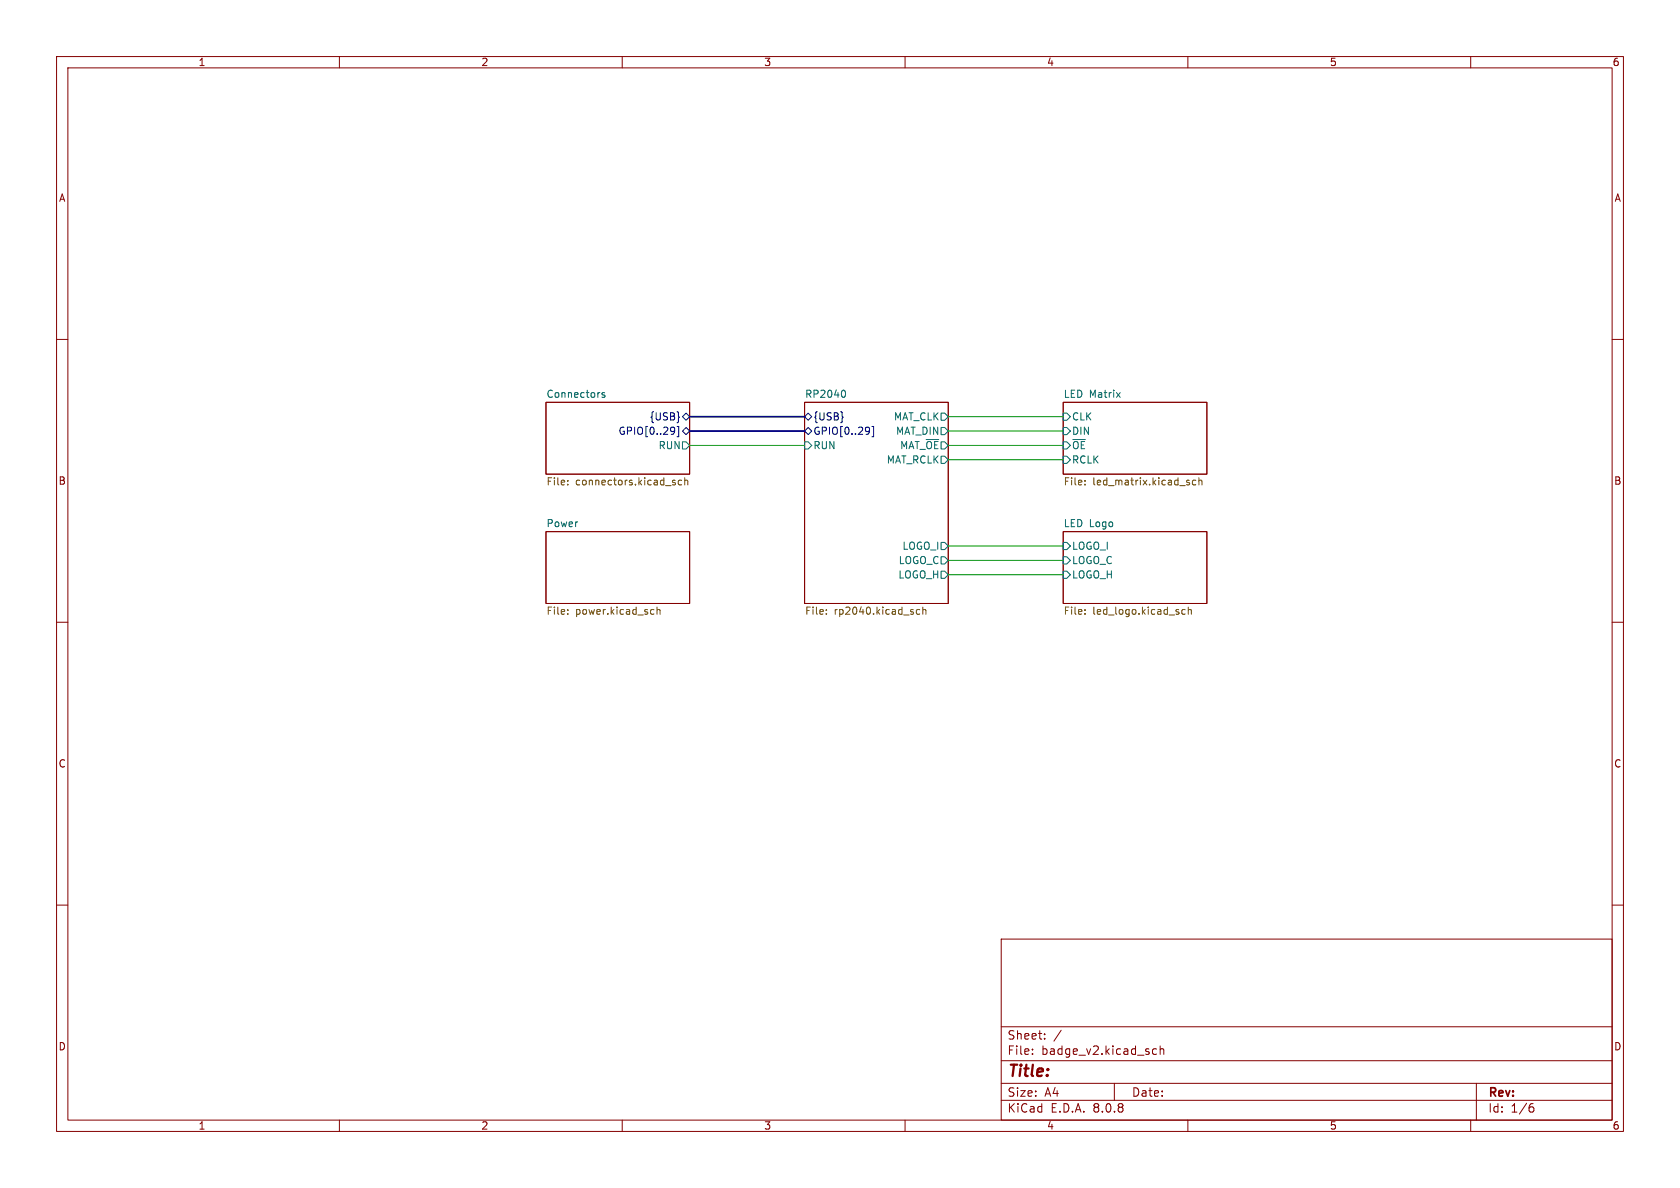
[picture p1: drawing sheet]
(kicad_sch
 (version 20231120)
 (generator "eeschema")
 (generator_version "8.0")
 (paper "A4")
 (lib_symbols)
 (wire
  (pts (xy 167.64 76.2) (xy 187.96 76.2))
  (stroke (width 0) (type default)))
 (wire
  (pts (xy 167.64 96.52) (xy 187.96 96.52))
  (stroke (width 0) (type default)))
 (wire
  (pts (xy 167.64 73.66) (xy 187.96 73.66))
  (stroke (width 0) (type default)))
 (wire
  (pts (xy 167.64 81.28) (xy 187.96 81.28))
  (stroke (width 0) (type default)))
 (bus
  (pts (xy 121.92 76.2) (xy 142.24 76.2))
  (stroke (width 0) (type default)))
 (wire
  (pts (xy 167.64 101.6) (xy 187.96 101.6))
  (stroke (width 0) (type default)))
 (wire
  (pts (xy 121.92 78.74) (xy 142.24 78.74))
  (stroke (width 0) (type default)))
 (wire
  (pts (xy 167.64 99.06) (xy 187.96 99.06))
  (stroke (width 0) (type default)))
 (bus
  (pts (xy 121.92 73.66) (xy 142.24 73.66))
  (stroke (width 0) (type default)))
 (wire
  (pts (xy 167.64 78.74) (xy 187.96 78.74))
  (stroke (width 0) (type default)))
 (sheet
  (at 96.52 93.98)
  (size 25.4 12.7)
  (fields_autoplaced yes)
  (stroke (width 0.1524) (type solid))
  (fill (color 0 0 0 0.0000))
  (property "Sheetname" "Power" (at 96.52 93.2684 0) (effects (font (size 1.27 1.27)) (justify left bottom)))
  (property "Sheetfile" "power.kicad_sch" (at 96.52 107.2646 0) (effects (font (size 1.27 1.27)) (justify left top))))
 (sheet
  (at 187.96 71.12)
  (size 25.4 12.7)
  (fields_autoplaced yes)
  (stroke (width 0.1524) (type solid))
  (fill (color 0 0 0 0.0000))
  (property "Sheetname" "LED Matrix" (at 187.96 70.4084 0) (effects (font (size 1.27 1.27)) (justify left bottom)))
  (property "Sheetfile" "led_matrix.kicad_sch" (at 187.96 84.4046 0) (effects (font (size 1.27 1.27)) (justify left top)))
  (pin "RCLK" input (at 187.96 81.28 180) (effects (font (size 1.27 1.27)) (justify left)))
  (pin "DIN" input (at 187.96 76.2 180) (effects (font (size 1.27 1.27)) (justify left)))
  (pin "CLK" input (at 187.96 73.66 180) (effects (font (size 1.27 1.27)) (justify left)))
  (pin "~{OE}" input (at 187.96 78.74 180) (effects (font (size 1.27 1.27)) (justify left))))
 (sheet
  (at 187.96 93.98)
  (size 25.4 12.7)
  (fields_autoplaced yes)
  (stroke (width 0.1524) (type solid))
  (fill (color 0 0 0 0.0000))
  (property "Sheetname" "LED Logo" (at 187.96 93.2684 0) (effects (font (size 1.27 1.27)) (justify left bottom)))
  (property "Sheetfile" "led_logo.kicad_sch" (at 187.96 107.2646 0) (effects (font (size 1.27 1.27)) (justify left top)))
  (pin "LOGO_I" input (at 187.96 96.52 180) (effects (font (size 1.27 1.27)) (justify left)))
  (pin "LOGO_H" input (at 187.96 101.6 180) (effects (font (size 1.27 1.27)) (justify left)))
  (pin "LOGO_C" input (at 187.96 99.06 180) (effects (font (size 1.27 1.27)) (justify left))))
 (sheet
  (at 96.52 71.12)
  (size 25.4 12.7)
  (fields_autoplaced yes)
  (stroke (width 0.1524) (type solid))
  (fill (color 0 0 0 0.0000))
  (property "Sheetname" "Connectors" (at 96.52 70.4084 0) (effects (font (size 1.27 1.27)) (justify left bottom)))
  (property "Sheetfile" "connectors.kicad_sch" (at 96.52 84.4046 0) (effects (font (size 1.27 1.27)) (justify left top)))
  (pin "{USB}" bidirectional (at 121.92 73.66 0) (effects (font (size 1.27 1.27)) (justify right)))
  (pin "RUN" output (at 121.92 78.74 0) (effects (font (size 1.27 1.27)) (justify right)))
  (pin "GPIO[0..29]" bidirectional (at 121.92 76.2 0) (effects (font (size 1.27 1.27)) (justify right))))
 (sheet
  (at 142.24 71.12)
  (size 25.4 35.56)
  (fields_autoplaced yes)
  (stroke (width 0.1524) (type solid))
  (fill (color 0 0 0 0.0000))
  (property "Sheetname" "RP2040" (at 142.24 70.4084 0) (effects (font (size 1.27 1.27)) (justify left bottom)))
  (property "Sheetfile" "rp2040.kicad_sch" (at 142.24 107.2646 0) (effects (font (size 1.27 1.27)) (justify left top)))
  (pin "{USB}" bidirectional (at 142.24 73.66 180) (effects (font (size 1.27 1.27)) (justify left)))
  (pin "MAT_CLK" output (at 167.64 73.66 0) (effects (font (size 1.27 1.27)) (justify right)))
  (pin "MAT_DIN" output (at 167.64 76.2 0) (effects (font (size 1.27 1.27)) (justify right)))
  (pin "MAT_RCLK" output (at 167.64 81.28 0) (effects (font (size 1.27 1.27)) (justify right)))
  (pin "MAT_~{OE}" output (at 167.64 78.74 0) (effects (font (size 1.27 1.27)) (justify right)))
  (pin "LOGO_C" output (at 167.64 99.06 0) (effects (font (size 1.27 1.27)) (justify right)))
  (pin "LOGO_I" output (at 167.64 96.52 0) (effects (font (size 1.27 1.27)) (justify right)))
  (pin "LOGO_H" output (at 167.64 101.6 0) (effects (font (size 1.27 1.27)) (justify right)))
  (pin "RUN" input (at 142.24 78.74 180) (effects (font (size 1.27 1.27)) (justify left)))
  (pin "GPIO[0..29]" bidirectional (at 142.24 76.2 180) (effects (font (size 1.27 1.27)) (justify left))))
 (sheet_instances
  (path ""
   (page "1"))))
